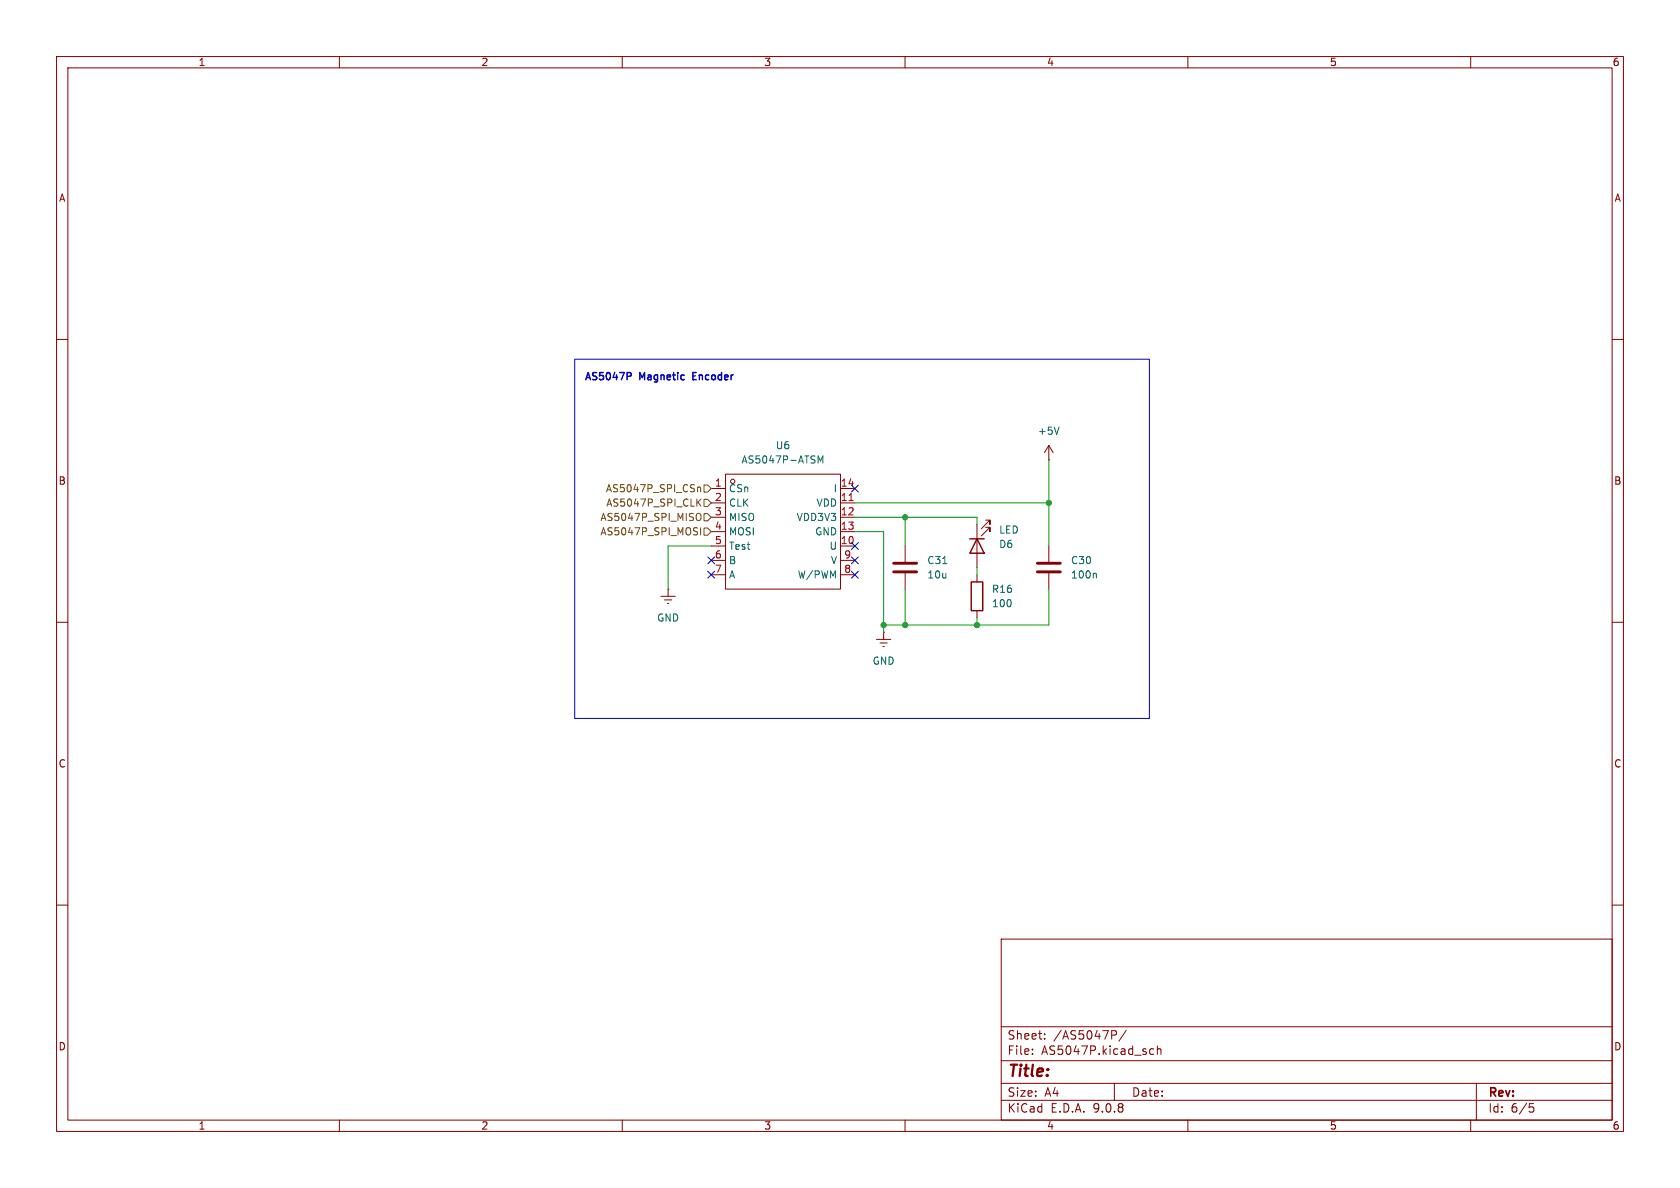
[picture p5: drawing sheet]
(kicad_sch
 (version 20250114)
 (generator "eeschema")
 (generator_version "9.0")
 (paper "A4")
 (lib_symbols
  (symbol "Device:C"
   (pin_numbers (hide yes))
   (pin_names
    (offset 0.254)) (exclude_from_sim no) (in_bom yes) (on_board yes)
   (property "Reference" "C" (at 0.635 2.54 0) (effects (font (size 1.27 1.27)) (justify left)))
   (property "Value" "C" (at 0.635 -2.54 0) (effects (font (size 1.27 1.27)) (justify left)))
   (property "Footprint" "" (at 0.9652 -3.81 0) (effects (font (size 1.27 1.27)) (hide yes)))
   (property "Datasheet" "~" (at 0 0 0) (effects (font (size 1.27 1.27)) (hide yes)))
   (property "Description" "Unpolarized capacitor" (at 0 0 0) (effects (font (size 1.27 1.27)) (hide yes)))
   (symbol "C_0_1"
    (polyline (pts (xy -2.032 0.762) (xy 2.032 0.762)) (stroke (width 0.508) (type default)) (fill (type none)))
    (polyline (pts (xy -2.032 -0.762) (xy 2.032 -0.762)) (stroke (width 0.508) (type default)) (fill (type none))))
   (symbol "C_1_1"
    (pin passive line (at 0 3.81 270) (length 2.794) (name "~" (effects (font (size 1.27 1.27)))) (number "1" (effects (font (size 1.27 1.27)))))
    (pin passive line (at 0 -3.81 90) (length 2.794) (name "~" (effects (font (size 1.27 1.27)))) (number "2" (effects (font (size 1.27 1.27))))))
   (embedded_fonts no))
  (symbol "Device:LED"
   (pin_numbers (hide yes))
   (pin_names
    (offset 1.016) (hide yes)) (exclude_from_sim no) (in_bom yes) (on_board yes)
   (property "Reference" "D" (at 0 2.54 0) (effects (font (size 1.27 1.27))))
   (property "Value" "LED" (at 0 -2.54 0) (effects (font (size 1.27 1.27))))
   (property "Footprint" "" (at 0 0 0) (effects (font (size 1.27 1.27)) (hide yes)))
   (property "Datasheet" "~" (at 0 0 0) (effects (font (size 1.27 1.27)) (hide yes)))
   (property "Description" "Light emitting diode" (at 0 0 0) (effects (font (size 1.27 1.27)) (hide yes)))
   (property "Sim.Pins" "1=K 2=A" (at 0 0 0) (effects (font (size 1.27 1.27)) (hide yes)))
   (symbol "LED_0_1"
    (polyline (pts (xy -3.048 -0.762) (xy -4.572 -2.286) (xy -3.81 -2.286) (xy -4.572 -2.286) (xy -4.572 -1.524)) (stroke (width 0) (type default)) (fill (type none)))
    (polyline (pts (xy -1.778 -0.762) (xy -3.302 -2.286) (xy -2.54 -2.286) (xy -3.302 -2.286) (xy -3.302 -1.524)) (stroke (width 0) (type default)) (fill (type none)))
    (polyline (pts (xy -1.27 0) (xy 1.27 0)) (stroke (width 0) (type default)) (fill (type none)))
    (polyline (pts (xy -1.27 -1.27) (xy -1.27 1.27)) (stroke (width 0.254) (type default)) (fill (type none)))
    (polyline (pts (xy 1.27 -1.27) (xy 1.27 1.27) (xy -1.27 0) (xy 1.27 -1.27)) (stroke (width 0.254) (type default)) (fill (type none))))
   (symbol "LED_1_1"
    (pin passive line (at -3.81 0 0) (length 2.54) (name "K" (effects (font (size 1.27 1.27)))) (number "1" (effects (font (size 1.27 1.27)))))
    (pin passive line (at 3.81 0 180) (length 2.54) (name "A" (effects (font (size 1.27 1.27)))) (number "2" (effects (font (size 1.27 1.27))))))
   (embedded_fonts no))
  (symbol "Device:R"
   (pin_numbers (hide yes))
   (pin_names
    (offset 0)) (exclude_from_sim no) (in_bom yes) (on_board yes)
   (property "Reference" "R" (at 2.032 0 90) (effects (font (size 1.27 1.27))))
   (property "Value" "R" (at 0 0 90) (effects (font (size 1.27 1.27))))
   (property "Footprint" "" (at -1.778 0 90) (effects (font (size 1.27 1.27)) (hide yes)))
   (property "Datasheet" "~" (at 0 0 0) (effects (font (size 1.27 1.27)) (hide yes)))
   (property "Description" "Resistor" (at 0 0 0) (effects (font (size 1.27 1.27)) (hide yes)))
   (symbol "R_0_1"
    (rectangle (start -1.016 -2.54) (end 1.016 2.54) (stroke (width 0.254) (type default)) (fill (type none))))
   (symbol "R_1_1"
    (pin passive line (at 0 3.81 270) (length 1.27) (name "~" (effects (font (size 1.27 1.27)))) (number "1" (effects (font (size 1.27 1.27)))))
    (pin passive line (at 0 -3.81 90) (length 1.27) (name "~" (effects (font (size 1.27 1.27)))) (number "2" (effects (font (size 1.27 1.27))))))
   (embedded_fonts no))
  (symbol "EasyEDA_Lib:AS5047P-ATSM_C962063" (exclude_from_sim no) (in_bom yes) (on_board yes)
   (property "Reference" "U6" (at 0 15.24 0) (effects (font (size 1.27 1.27))))
   (property "Value" "AS5047P-ATSM" (at 0 12.7 0) (effects (font (size 1.27 1.27))))
   (property "Footprint" "EasyEDA_Lib:TSSOP-14_L5.0-W4.4-P0.65-LS6.4-BL" (at 0 0 0) (effects (font (size 1.27 1.27)) (hide yes)))
   (property "Datasheet" "https://item.szlcsc.com/datasheet/AS5047P-ATSM/1043057.html" (at 0 0 0) (effects (font (size 1.27 1.27)) (hide yes)))
   (property "Description" "" (at 0 0 0) (effects (font (size 1.27 1.27)) (hide yes)))
   (property "Manufacturer Part" "AS5047P-ATSM" (at 0 0 0) (effects (font (size 1.27 1.27)) (hide yes)))
   (property "Manufacturer" "ams(艾迈斯半导体)" (at 0 0 0) (effects (font (size 1.27 1.27)) (hide yes)))
   (property "Supplier Part" "C962063" (at 0 0 0) (effects (font (size 1.27 1.27)) (hide yes)))
   (property "Supplier" "LCSC" (at 0 0 0) (effects (font (size 1.27 1.27)) (hide yes)))
   (property "LCSC Part Name" "AS5047P-ATSM" (at 0 0 0) (effects (font (size 1.27 1.27)) (hide yes)))
   (symbol "AS5047P-ATSM_C962063_1_0"
    (rectangle (start -10.16 -10.16) (end 10.16 10.16) (stroke (width 0) (type default)) (fill (type none)))
    (circle (center -8.89 8.89) (radius 0.381) (stroke (width 0) (type default)) (fill (type none)))
    (pin unspecified line (at -12.7 7.62 0) (length 2.54) (name "CSn" (effects (font (size 1.27 1.27)))) (number "1" (effects (font (size 1.27 1.27)))))
    (pin unspecified line (at -12.7 5.08 0) (length 2.54) (name "CLK" (effects (font (size 1.27 1.27)))) (number "2" (effects (font (size 1.27 1.27)))))
    (pin unspecified line (at -12.7 2.54 0) (length 2.54) (name "MISO" (effects (font (size 1.27 1.27)))) (number "3" (effects (font (size 1.27 1.27)))))
    (pin unspecified line (at -12.7 0 0) (length 2.54) (name "MOSI" (effects (font (size 1.27 1.27)))) (number "4" (effects (font (size 1.27 1.27)))))
    (pin unspecified line (at -12.7 -2.54 0) (length 2.54) (name "Test" (effects (font (size 1.27 1.27)))) (number "5" (effects (font (size 1.27 1.27)))))
    (pin unspecified line (at -12.7 -5.08 0) (length 2.54) (name "B" (effects (font (size 1.27 1.27)))) (number "6" (effects (font (size 1.27 1.27)))))
    (pin unspecified line (at -12.7 -7.62 0) (length 2.54) (name "A" (effects (font (size 1.27 1.27)))) (number "7" (effects (font (size 1.27 1.27)))))
    (pin unspecified line (at 12.7 7.62 180) (length 2.54) (name "I" (effects (font (size 1.27 1.27)))) (number "14" (effects (font (size 1.27 1.27)))))
    (pin unspecified line (at 12.7 5.08 180) (length 2.54) (name "VDD" (effects (font (size 1.27 1.27)))) (number "11" (effects (font (size 1.27 1.27)))))
    (pin unspecified line (at 12.7 2.54 180) (length 2.54) (name "VDD3V3" (effects (font (size 1.27 1.27)))) (number "12" (effects (font (size 1.27 1.27)))))
    (pin unspecified line (at 12.7 0 180) (length 2.54) (name "GND" (effects (font (size 1.27 1.27)))) (number "13" (effects (font (size 1.27 1.27)))))
    (pin unspecified line (at 12.7 -2.54 180) (length 2.54) (name "U" (effects (font (size 1.27 1.27)))) (number "10" (effects (font (size 1.27 1.27)))))
    (pin unspecified line (at 12.7 -5.08 180) (length 2.54) (name "V" (effects (font (size 1.27 1.27)))) (number "9" (effects (font (size 1.27 1.27)))))
    (pin unspecified line (at 12.7 -7.62 180) (length 2.54) (name "W/PWM" (effects (font (size 1.27 1.27)))) (number "8" (effects (font (size 1.27 1.27))))))
   (embedded_fonts no))
  (symbol "power:+5V"
   (power)
   (pin_numbers (hide yes))
   (pin_names
    (offset 0) (hide yes)) (exclude_from_sim no) (in_bom yes) (on_board yes)
   (property "Reference" "#PWR" (at 0 -3.81 0) (effects (font (size 1.27 1.27)) (hide yes)))
   (property "Value" "+5V" (at 0 3.556 0) (effects (font (size 1.27 1.27))))
   (property "Footprint" "" (at 0 0 0) (effects (font (size 1.27 1.27)) (hide yes)))
   (property "Datasheet" "" (at 0 0 0) (effects (font (size 1.27 1.27)) (hide yes)))
   (property "Description" "Power symbol creates a global label with name \"+5V\"" (at 0 0 0) (effects (font (size 1.27 1.27)) (hide yes)))
   (symbol "+5V_0_1"
    (polyline (pts (xy -0.762 1.27) (xy 0 2.54)) (stroke (width 0) (type default)) (fill (type none)))
    (polyline (pts (xy 0 2.54) (xy 0.762 1.27)) (stroke (width 0) (type default)) (fill (type none)))
    (polyline (pts (xy 0 0) (xy 0 2.54)) (stroke (width 0) (type default)) (fill (type none))))
   (symbol "+5V_1_1"
    (pin power_in line (at 0 0 90) (length 0) (name "~" (effects (font (size 1.27 1.27)))) (number "1" (effects (font (size 1.27 1.27))))))
   (embedded_fonts no))
  (symbol "power:GNDREF"
   (power)
   (pin_numbers (hide yes))
   (pin_names
    (offset 0) (hide yes)) (exclude_from_sim no) (in_bom yes) (on_board yes)
   (property "Reference" "#PWR" (at 0 -6.35 0) (effects (font (size 1.27 1.27)) (hide yes)))
   (property "Value" "GNDREF" (at 0 -3.81 0) (effects (font (size 1.27 1.27))))
   (property "Footprint" "" (at 0 0 0) (effects (font (size 1.27 1.27)) (hide yes)))
   (property "Datasheet" "" (at 0 0 0) (effects (font (size 1.27 1.27)) (hide yes)))
   (property "Description" "Power symbol creates a global label with name \"GNDREF\" , reference supply ground" (at 0 0 0) (effects (font (size 1.27 1.27)) (hide yes)))
   (symbol "GNDREF_0_1"
    (polyline (pts (xy -0.635 -1.905) (xy 0.635 -1.905)) (stroke (width 0) (type default)) (fill (type none)))
    (polyline (pts (xy -0.127 -2.54) (xy 0.127 -2.54)) (stroke (width 0) (type default)) (fill (type none)))
    (polyline (pts (xy 0 -1.27) (xy 0 0)) (stroke (width 0) (type default)) (fill (type none)))
    (polyline (pts (xy 1.27 -1.27) (xy -1.27 -1.27)) (stroke (width 0) (type default)) (fill (type none))))
   (symbol "GNDREF_1_1"
    (pin power_in line (at 0 0 270) (length 0) (name "~" (effects (font (size 1.27 1.27)))) (number "1" (effects (font (size 1.27 1.27))))))
   (embedded_fonts no)))
 (rectangle
  (start 101.6 63.5)
  (end 203.2 127)
  (stroke (width 0) (type solid))
  (fill (type none)))
 (text "AS5047P Magnetic Encoder"
  (exclude_from_sim no)
  (at 116.586 66.802 0)
  (effects (font (size 1.27 1.27) (thickness 0.254)
    (bold yes))))
 (junction
  (at 172.72 110.49)
  (diameter 0)
  (color 0 0 0 0))
 (junction
  (at 160.02 110.49)
  (diameter 0)
  (color 0 0 0 0))
 (junction
  (at 156.21 110.49)
  (diameter 0)
  (color 0 0 0 0))
 (junction
  (at 185.42 88.9)
  (diameter 0)
  (color 0 0 0 0))
 (junction
  (at 160.02 91.44)
  (diameter 0)
  (color 0 0 0 0))
 (no_connect
  (at 151.13 99.06))
 (no_connect
  (at 151.13 96.52))
 (no_connect
  (at 125.73 101.6))
 (no_connect
  (at 151.13 86.36))
 (no_connect
  (at 125.73 99.06))
 (no_connect
  (at 151.13 101.6))
 (wire
  (pts (xy 160.02 104.14) (xy 160.02 110.49))
  (stroke (width 0) (type default)))
 (wire
  (pts (xy 156.21 110.49) (xy 156.21 111.76))
  (stroke (width 0) (type default)))
 (wire
  (pts (xy 185.42 81.28) (xy 185.42 88.9))
  (stroke (width 0) (type default)))
 (wire
  (pts (xy 160.02 91.44) (xy 172.72 91.44))
  (stroke (width 0) (type default)))
 (wire
  (pts (xy 185.42 110.49) (xy 172.72 110.49))
  (stroke (width 0) (type default)))
 (wire
  (pts (xy 118.11 96.52) (xy 125.73 96.52))
  (stroke (width 0) (type default)))
 (wire
  (pts (xy 160.02 91.44) (xy 160.02 96.52))
  (stroke (width 0) (type default)))
 (wire
  (pts (xy 156.21 110.49) (xy 160.02 110.49))
  (stroke (width 0) (type default)))
 (wire
  (pts (xy 156.21 93.98) (xy 156.21 110.49))
  (stroke (width 0) (type default)))
 (wire
  (pts (xy 172.72 109.22) (xy 172.72 110.49))
  (stroke (width 0) (type default)))
 (wire
  (pts (xy 172.72 91.44) (xy 172.72 92.71))
  (stroke (width 0) (type default)))
 (wire
  (pts (xy 185.42 88.9) (xy 185.42 96.52))
  (stroke (width 0) (type default)))
 (wire
  (pts (xy 151.13 93.98) (xy 156.21 93.98))
  (stroke (width 0) (type default)))
 (wire
  (pts (xy 151.13 88.9) (xy 185.42 88.9))
  (stroke (width 0) (type default)))
 (wire
  (pts (xy 118.11 96.52) (xy 118.11 104.14))
  (stroke (width 0) (type default)))
 (wire
  (pts (xy 185.42 104.14) (xy 185.42 110.49))
  (stroke (width 0) (type default)))
 (wire
  (pts (xy 151.13 91.44) (xy 160.02 91.44))
  (stroke (width 0) (type default)))
 (wire
  (pts (xy 172.72 100.33) (xy 172.72 101.6))
  (stroke (width 0) (type default)))
 (wire
  (pts (xy 160.02 110.49) (xy 172.72 110.49))
  (stroke (width 0) (type default)))
 (hierarchical_label "AS5047P_SPI_MISO"
  (shape input)
  (at 125.73 91.44 180)
  (effects (font (size 1.27 1.27)) (justify right)))
 (hierarchical_label "AS5047P_SPI_MOSI"
  (shape input)
  (at 125.73 93.98 180)
  (effects (font (size 1.27 1.27)) (justify right)))
 (hierarchical_label "AS5047P_SPI_CSn"
  (shape input)
  (at 125.73 86.36 180)
  (effects (font (size 1.27 1.27)) (justify right)))
 (hierarchical_label "AS5047P_SPI_CLK"
  (shape input)
  (at 125.73 88.9 180)
  (effects (font (size 1.27 1.27)) (justify right)))
 (symbol
  (lib_id "Device:C")
  (at 160.02 100.33 180)
  (unit 1)
  (exclude_from_sim no)
  (in_bom yes)
  (on_board yes)
  (dnp no)
  (property "Reference" "C31" (at 163.83 99.0599 0) (effects (font (size 1.27 1.27)) (justify right)))
  (property "Value" "10u" (at 163.83 101.5999 0) (effects (font (size 1.27 1.27)) (justify right)))
  (property "Footprint" "Capacitor_SMD:C_0402_1005Metric" (at 159.0548 96.52 0) (effects (font (size 1.27 1.27)) (hide yes)))
  (property "Datasheet" "~" (at 160.02 100.33 0) (effects (font (size 1.27 1.27)) (hide yes)))
  (property "Description" "Unpolarized capacitor" (at 160.02 100.33 0) (effects (font (size 1.27 1.27)) (hide yes)))
  (pin "1")
  (pin "2"))
 (symbol
  (lib_id "Device:LED")
  (at 172.72 96.52 90)
  (mirror x)
  (unit 1)
  (exclude_from_sim no)
  (in_bom yes)
  (on_board yes)
  (dnp no)
  (property "Reference" "D6" (at 176.53 96.2026 90) (effects (font (size 1.27 1.27)) (justify right)))
  (property "Value" "LED" (at 176.53 93.6626 90) (effects (font (size 1.27 1.27)) (justify right)))
  (property "Footprint" "LED_SMD:LED_0603_1608Metric" (at 172.72 96.52 0) (effects (font (size 1.27 1.27)) (hide yes)))
  (property "Datasheet" "~" (at 172.72 96.52 0) (effects (font (size 1.27 1.27)) (hide yes)))
  (property "Description" "Light emitting diode" (at 172.72 96.52 0) (effects (font (size 1.27 1.27)) (hide yes)))
  (property "Sim.Pins" "1=K 2=A" (at 172.72 96.52 0) (effects (font (size 1.27 1.27)) (hide yes)))
  (pin "1")
  (pin "2"))
 (symbol
  (lib_id "power:+5V")
  (at 185.42 81.28 0)
  (unit 1)
  (exclude_from_sim no)
  (in_bom yes)
  (on_board yes)
  (dnp no)
  (fields_autoplaced yes)
  (property "Reference" "#PWR043" (at 185.42 85.09 0) (effects (font (size 1.27 1.27)) (hide yes)))
  (property "Value" "+5V" (at 185.42 76.2 0) (effects (font (size 1.27 1.27))))
  (property "Footprint" "" (at 185.42 81.28 0) (effects (font (size 1.27 1.27)) (hide yes)))
  (property "Datasheet" "" (at 185.42 81.28 0) (effects (font (size 1.27 1.27)) (hide yes)))
  (property "Description" "Power symbol creates a global label with name \"+5V\"" (at 185.42 81.28 0) (effects (font (size 1.27 1.27)) (hide yes)))
  (pin "1"))
 (symbol
  (lib_id "EasyEDA_Lib:AS5047P-ATSM_C962063")
  (at 138.43 93.98 0)
  (unit 1)
  (exclude_from_sim no)
  (in_bom yes)
  (on_board yes)
  (dnp no)
  (fields_autoplaced yes)
  (property "Reference" "U6" (at 138.43 78.74 0) (effects (font (size 1.27 1.27))))
  (property "Value" "AS5047P-ATSM" (at 138.43 81.28 0) (effects (font (size 1.27 1.27))))
  (property "Footprint" "EasyEDA_Lib:TSSOP-14_L5.0-W4.4-P0.65-LS6.4-BL" (at 138.43 93.98 0) (effects (font (size 1.27 1.27)) (hide yes)))
  (property "Datasheet" "https://item.szlcsc.com/datasheet/AS5047P-ATSM/1043057.html" (at 138.43 93.98 0) (effects (font (size 1.27 1.27)) (hide yes)))
  (property "Description" "" (at 138.43 93.98 0) (effects (font (size 1.27 1.27)) (hide yes)))
  (property "Manufacturer Part" "AS5047P-ATSM" (at 138.43 93.98 0) (effects (font (size 1.27 1.27)) (hide yes)))
  (property "Manufacturer" "ams(艾迈斯半导体)" (at 138.43 93.98 0) (effects (font (size 1.27 1.27)) (hide yes)))
  (property "Supplier Part" "C962063" (at 138.43 93.98 0) (effects (font (size 1.27 1.27)) (hide yes)))
  (property "Supplier" "LCSC" (at 138.43 93.98 0) (effects (font (size 1.27 1.27)) (hide yes)))
  (property "LCSC Part Name" "AS5047P-ATSM" (at 138.43 93.98 0) (effects (font (size 1.27 1.27)) (hide yes)))
  (pin "3")
  (pin "2")
  (pin "1")
  (pin "14")
  (pin "8")
  (pin "4")
  (pin "7")
  (pin "10")
  (pin "12")
  (pin "13")
  (pin "6")
  (pin "9")
  (pin "11")
  (pin "5"))
 (symbol
  (lib_id "Device:R")
  (at 172.72 105.41 0)
  (unit 1)
  (exclude_from_sim no)
  (in_bom yes)
  (on_board yes)
  (dnp no)
  (fields_autoplaced yes)
  (property "Reference" "R16" (at 175.26 104.1399 0) (effects (font (size 1.27 1.27)) (justify left)))
  (property "Value" "100" (at 175.26 106.6799 0) (effects (font (size 1.27 1.27)) (justify left)))
  (property "Footprint" "PCM_Resistor_SMD_AKL:R_0402_1005Metric" (at 170.942 105.41 90) (effects (font (size 1.27 1.27)) (hide yes)))
  (property "Datasheet" "~" (at 172.72 105.41 0) (effects (font (size 1.27 1.27)) (hide yes)))
  (property "Description" "Resistor" (at 172.72 105.41 0) (effects (font (size 1.27 1.27)) (hide yes)))
  (pin "1")
  (pin "2"))
 (symbol
  (lib_id "Device:C")
  (at 185.42 100.33 0)
  (unit 1)
  (exclude_from_sim no)
  (in_bom yes)
  (on_board yes)
  (dnp no)
  (fields_autoplaced yes)
  (property "Reference" "C30" (at 189.23 99.0599 0) (effects (font (size 1.27 1.27)) (justify left)))
  (property "Value" "100n" (at 189.23 101.5999 0) (effects (font (size 1.27 1.27)) (justify left)))
  (property "Footprint" "Capacitor_SMD:C_0402_1005Metric" (at 186.3852 104.14 0) (effects (font (size 1.27 1.27)) (hide yes)))
  (property "Datasheet" "~" (at 185.42 100.33 0) (effects (font (size 1.27 1.27)) (hide yes)))
  (property "Description" "Unpolarized capacitor" (at 185.42 100.33 0) (effects (font (size 1.27 1.27)) (hide yes)))
  (pin "1")
  (pin "2"))
 (symbol
  (lib_id "power:GNDREF")
  (at 118.11 104.14 0)
  (unit 1)
  (exclude_from_sim no)
  (in_bom yes)
  (on_board yes)
  (dnp no)
  (fields_autoplaced yes)
  (property "Reference" "#PWR042" (at 118.11 110.49 0) (effects (font (size 1.27 1.27)) (hide yes)))
  (property "Value" "GND" (at 118.11 109.22 0) (effects (font (size 1.27 1.27))))
  (property "Footprint" "" (at 118.11 104.14 0) (effects (font (size 1.27 1.27)) (hide yes)))
  (property "Datasheet" "" (at 118.11 104.14 0) (effects (font (size 1.27 1.27)) (hide yes)))
  (property "Description" "Power symbol creates a global label with name \"GNDREF\" , reference supply ground" (at 118.11 104.14 0) (effects (font (size 1.27 1.27)) (hide yes)))
  (pin "1"))
 (symbol
  (lib_id "power:GNDREF")
  (at 156.21 111.76 0)
  (unit 1)
  (exclude_from_sim no)
  (in_bom yes)
  (on_board yes)
  (dnp no)
  (fields_autoplaced yes)
  (property "Reference" "#PWR044" (at 156.21 118.11 0) (effects (font (size 1.27 1.27)) (hide yes)))
  (property "Value" "GND" (at 156.21 116.84 0) (effects (font (size 1.27 1.27))))
  (property "Footprint" "" (at 156.21 111.76 0) (effects (font (size 1.27 1.27)) (hide yes)))
  (property "Datasheet" "" (at 156.21 111.76 0) (effects (font (size 1.27 1.27)) (hide yes)))
  (property "Description" "Power symbol creates a global label with name \"GNDREF\" , reference supply ground" (at 156.21 111.76 0) (effects (font (size 1.27 1.27)) (hide yes)))
  (pin "1")))
